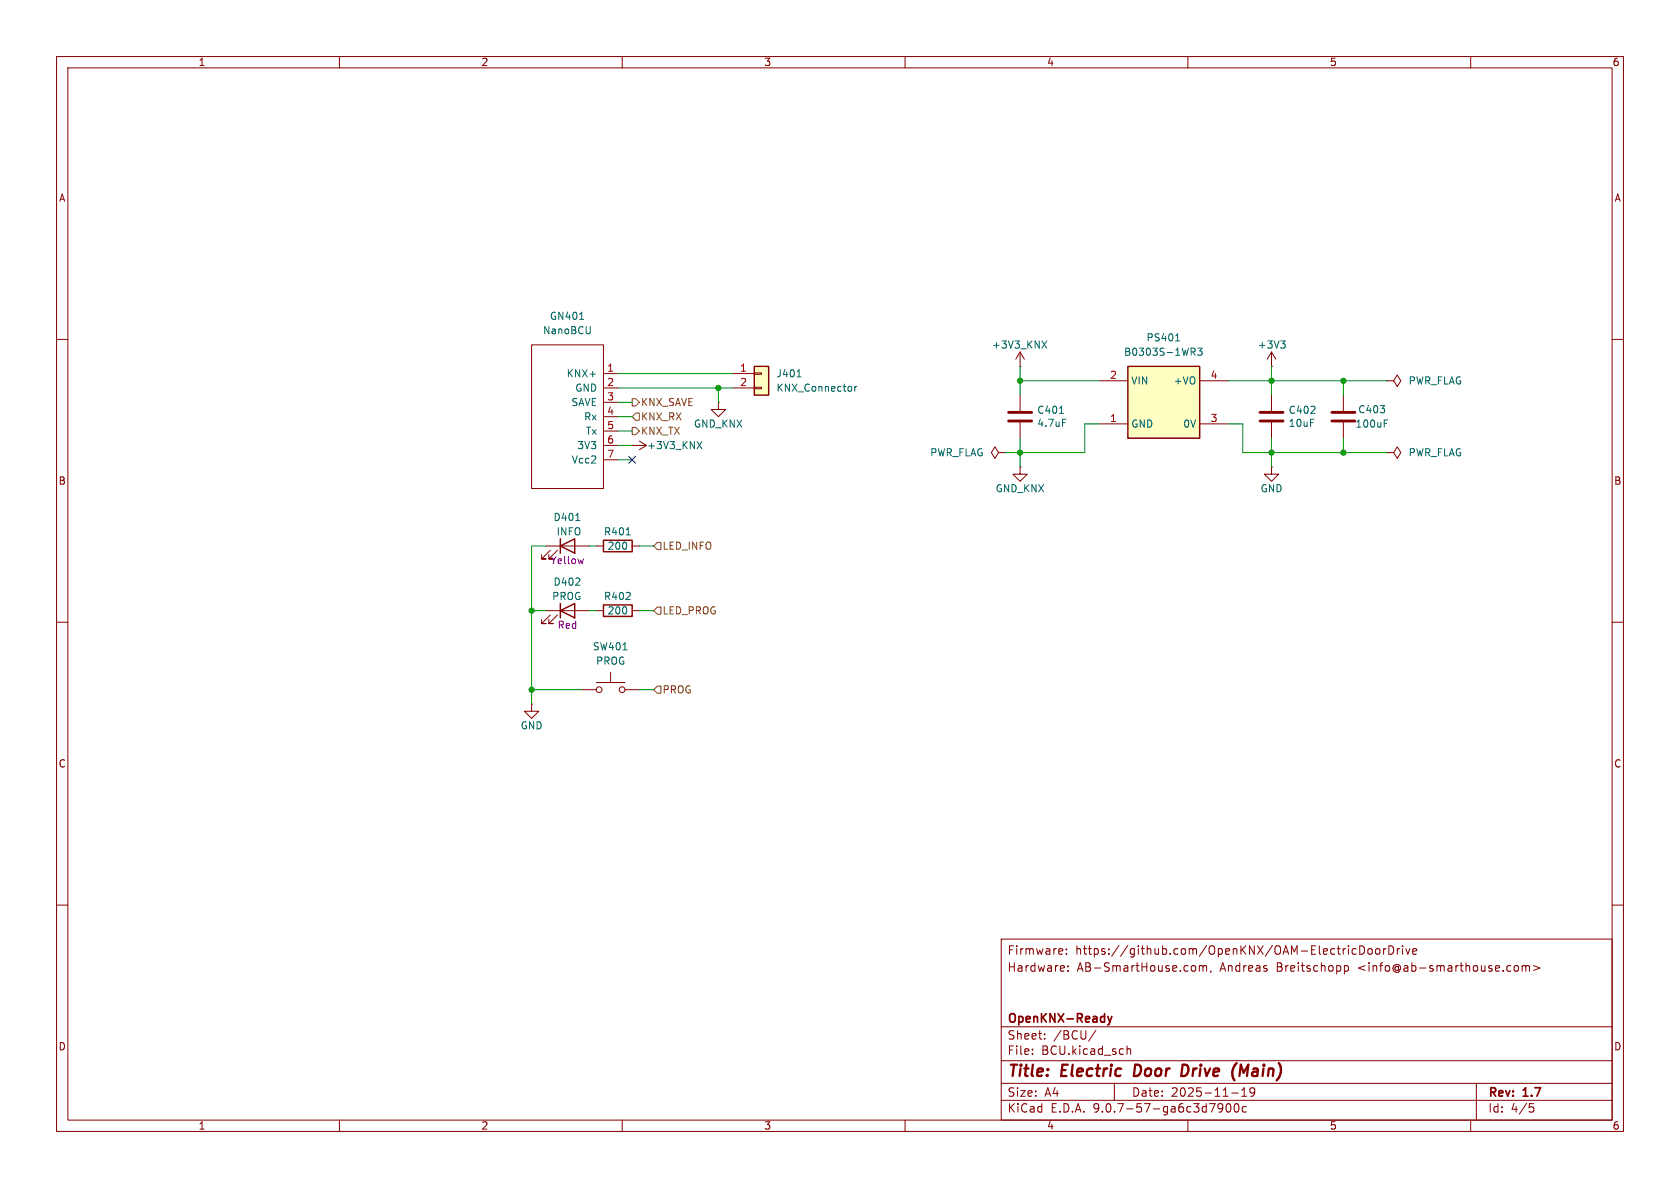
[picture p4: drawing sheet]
<svg xmlns="http://www.w3.org/2000/svg" width="297mm" height="210mm" viewBox="0 0 297 210" stroke-linecap="round" stroke-linejoin="round" font-family="sans-serif">
<g fill="none" stroke="#840000" stroke-width=".18">
<path d="M10 10h277v190h-277zM12 12h273v186h-273zM60 10v2M110 10v2M160 10v2M210 10v2M260 10v2M10 60h2M111.8 78.7h.1M111.8 78.7h2.5M113 78l1.3 .7M114.3 78.7l-1.3 .8"/>
<path d="M285 60h2M96.5 96.5h7.6M97.3 97.3l-1.5 1.5h.7h-.7v-.8M98.6 97.3l-1.6 1.5h.8h-.8v-.8M10 110h2M105.4 108h1.3M111.8 108h1.2M285 110h2M10 160h2M177 166h108v32h-108zM187.8 167.8l.1 .3-.7 .1M188.5 168.6v.1"/>
<path d="M188.5 167.8v.1M188.8 171.6v.1M188.8 170.8v.1M211.1 170.7l.3 .3v.4l-.3 .3M212 170.8l.5-.1 .2 .2M212 170.7v1M212.7 170.9l.2-.2 .3 .1 .1 .9M212.7 170.9v.8M214.1 171.6l-.1 .3M237.7 170.8l.4-.1 .3 .3v.4l-.2 .2h-.5M237.7 170.7v1.5M239.3 167.7l.4 .1"/>
<path d="M239.7 168.6l-.4 .1M240.4 167.2a.76 .76 0 0 1 .9 .7 .76 .76 0 0 1-.9 .8zM242 167.8l.3-.1 .3 .3v.4l-.3 .3-.3-.1-.2-.2v-.4zM243.3 167.8l.4-.1 .3 .3v.4l-.3 .3-.4-.1-.1-.2v-.4zM244.6 167.7v1M245 167.7l-.3 .1-.1 .2M245.5 167.2a.76 .76 0 0 1 .9 .7 .76 .76 0 0 1-.9 .8zM247 167.7v1M247.5 167.7l-.3 .1-.2 .2M248 167.2v.1M248 167.7v1M248.5 167.7l.4 1 .3-1"/>
<path d="M249.7 168.2l.8-.1-.1-.3-.4-.1-.3 .2 .1 .7h.6M267.8 170.8l.4-.1 .3 .3v.4l-.3 .3-.4-.1-.1-.2v-.4zM269.1 170.8l.4-.1 .2 .2M269.1 170.7v1M269.7 170.9l.3-.2 .3 .1 .1 .9M269.7 170.9v.8M271.1 170.7l1.1 .4-1.1 .5M285 160h2M60 198v2M110 198v2M160 198v2M177 194.5h108"/>
<path d="M177 191.5h108M177 187.5h108M177 181.5h108M182.5 186.3v.1M182.5 185.5v.1M184.7 183.6v.1M184.7 182.8v.1M193.7 182.1l-1.2 2M197 191.5v3M199.2 184.9v1.5M199.2 185.5l.3-.1 .3 .1 .1 .9M210 198v2"/>
<path d="M216.2 195.7l-.3 .3h-.3l-.3-.3 .2-.5 .4-.1 .2 .1a.99 .99 0 0 1-.4 1.4h-.2M216.9 195.2l.2-.1a.81 .81 0 0 1 .6 .6 .81 .81 0 0 1-.3 .8l-.2 .1a.81 .81 0 0 1-.3-1.4zM217.7 193.2h1.2M218.3 195.2l.2-.1a.81 .81 0 0 1 .6 .6 .81 .81 0 0 1-.3 .8l-.1 .1a.81 .81 0 0 1-.4-1.4zM219.5 193.8h.9M219.5 192.7l.5-.4v1.5M220.3 195.7l-.4-.1-.3 .3v.4l.1 .2h.6M221 192.4v.5l.1 .3h.4l.3-.3M221.7 192.4a.99 .99 0 0 1-.3 1.4h-.3M260 198v2M261 191.5v6.5M270.4 195.1h.7"/>
<path d="M270.5 195.7h.4l.3 .3-.2 .5-.5 .1"/>
</g>
<path d="M200.7 188.2l-.3 2h.5M209.8 188.3l-.7-.1-.3 2h.5l.5-.3M218.6 187.9l-.1 .1M219.8 189.6l-.4-1.4-.3 2" fill="none" stroke="#840000" stroke-width=".4"/>
<path d="M195.8 179.7l.4 1M196.6 179.7l-.4 1M196.2 180.7l-.1 .3-.3 .2" fill="none" stroke="#840000" stroke-width=".3"/>
<path d="M99.1 96.5l2.5-1.2v2.5zM99.1 95.3v2.5M106.7 106.9h5.1v2.1h-5.1z" fill="none" stroke="#840000" stroke-width=".25"/>
<path d="M123.2 78l.9 1.3M124.1 78l-.9 1.3M101.8 92h.7" fill="none" stroke="#006464" stroke-width=".18"/>
<path d="M103.1 98.8l-.2 .8" fill="none" stroke="#840084" stroke-width=".18"/>
<path d="M133.3 64.8h2.6v5.1h-2.6z" fill="#ffffc2"/>
<path d="M133.3 64.8h2.6v5.1h-2.6zM106.7 95.5h5.1v2h-5.1zM99.1 108l2.5-1.3v2.5zM99.1 106.7v2.5" fill="none" stroke="#840000" stroke-width=".25"/>
<g fill="none" stroke="#840000" stroke-width=".18">
<path d="M94 61h12.7v25.4h-12.7zM106.7 66h2.5M106.7 68.6h2.5M106.7 71.1h2.5M106.7 73.7h2.5M106.7 76.2h2.5M106.7 78.7h2.5M127 71.1v1.3h1.3l-1.3 1.3-1.3-1.3h1.3M127 71.1h.1M129.5 66h3.8M129.5 68.6h3.8M133.3 65.9h1.3v.3h-1.3z"/>
<path d="M133.3 68.5h1.3v.2h-1.3zM105.4 96.5h1.3M106.7 81.3h2.5M111.8 96.5h1.2M176.5 80l-.6-1-.6 1 .6 1 .6-1h1.3M177.8 80h.1M224.8 82.6v1.2h1.3l-1.3 1.3-1.3-1.3h1.3M224.8 82.6h.1M96.5 108h7.6M97.3 108.7l-1.5 1.5h.7h-.7v-.7M98.6 108.7l-1.6 1.5h.8h-.8v-.7M107.9 118.9v1.8"/>
<path d="M94 124.5v1.2h1.2l-1.2 1.3-1.3-1.3h1.3M94 124.5h.1M102.9 121.9h2.5M105.4 120.7h5.1M110.5 121.9h2.5"/>
<circle cx="105.9" cy="121.9" r=".51"/>
<circle cx="110" cy="121.9" r=".51"/>
</g>
<path d="M102.5 56.5h.7M104.4 57.7l-.1 1.2M140.9 66.6h.7M150.5 68.4v.6M151.1 68.3v.9M151.5 68.3l-.4 .3M110.7 94.6h.7M110.1 114.9h.8" fill="none" stroke="#006464" stroke-width=".18"/>
<path d="M199.4 64.8h12.7v12.7h-12.7z" fill="#ffffc2"/>
<path d="M199.4 64.8h12.7v12.7h-12.7z" fill="none" stroke="#840000" stroke-width=".25"/>
<g fill="none" stroke="#840000" stroke-width=".18">
<path d="M180.3 64.8h.1M180.3 62.2v2.6M180.3 69.9v2.7M180.3 74.7v2.8M180.3 62.2l-.7 1.3M180.3 62.2l.8 1.3M194.3 67.3h5.1M194.3 74.9h5.1M212.1 67.3h5.1M212.1 74.9h5.1M224.8 64.8h.1M224.8 62.2l-.8 1.3"/>
<path d="M224.8 62.2l.8 1.3M224.8 62.2v2.6M224.8 69.9v2.7M224.8 74.7v2.8M237.5 69.9v2.7M237.5 74.7v2.8M245.1 67.3h1.3l.6-1 .6 1-.6 1-.6-1M245.1 67.3h.1M180.3 82.6v1.2h1.3l-1.3 1.3-1.2-1.3h1.2M180.3 82.6h.1M245.1 80h1.3l.6-1 .6 1-.6 1-.6-1M245.1 80h.1"/>
</g>
<g fill="none" stroke="#006464" stroke-width=".18">
<path d="M208.1 59.2l.1-.2v1.3M184.2 60.3l.8 1.2M185 60.3l-.8 1.2M187.3 73.1h.7M187.8 74.1h.7M207.8 60.3h.8M210.6 61.5h.5l.2 .3-.1 .3-.6 .1M210.9 62.2l.4 .6M211.7 61.5h.8l-.4 .5 .4 .1v.6l-.2 .1-.6-.1M226.4 60.3h.8l-.4 .5M227 60.8l.2 .2v.3l-.2 .2M244.7 74.8h.4"/>
<path d="M244.7 74.2h.6"/>
</g>
<path d="M178.3 72.9h4.1M178.3 74.4h4.1M222.8 72.9h4M222.8 74.4h4M235.5 72.9h4M235.5 74.4h4" fill="none" stroke="#840000" stroke-width=".51"/>
<path d="M111.8 70.5h.6l.6 .6-.6 .7h-.6zM111.8 75.6h.6l.6 .6-.6 .6h-.6zM112.4 73h.6v1.3h-.6l-.6-.6zM116.2 95.9h.6v1.3h-.6l-.6-.7zM116.2 107.3h.6v1.3h-.6l-.6-.6zM116.2 121.3h.6v1.3h-.6l-.6-.7z" fill="none" stroke="#725600" stroke-width=".18"/>
<g fill="none" stroke="#009600" stroke-width=".18">
<path d="M109.2 78.7h2.6M109.2 76.2h2.6M109.2 73.7h2.6M109.2 71.1h2.6M109.2 68.6h20.3M109.2 66h20.3M127 68.6v2.5M180.3 67.3h14M180.3 64.8v5.1M180.3 77.5v5.1M194.3 74.9h-2.5v5.1h-14M217.2 74.9h2.5v5.1h25.4"/>
<path d="M217.2 67.3h27.9M224.8 64.8v5.1M224.8 77.5v5.1M237.5 67.3v2.6M237.5 77.5v2.5M96.5 96.5h-2.5v28M104.1 96.5h1.3M109.2 81.3h2.6M113 96.5h2.6M94 108h2.5M104.1 108h1.3M113 108h2.6"/>
<path d="M94 121.9h8.9M113 121.9h2.6"/>
</g>
<path d="M111.2 80.7l1.2 1.2M112.4 80.7l-1.2 1.2" fill="none" stroke="#000084" stroke-width=".18"/>
<g fill="#009600" stroke="#009600" stroke-width=".18">
<circle cx="94" cy="121.9" r=".46"/>
<circle cx="94" cy="108" r=".46"/>
<circle cx="180.3" cy="80" r=".46"/>
<circle cx="127" cy="68.6" r=".46"/>
<circle cx="224.8" cy="67.3" r=".46"/>
<circle cx="180.3" cy="67.3" r=".46"/>
<circle cx="237.5" cy="80" r=".46"/>
<circle cx="237.5" cy="67.3" r=".46"/>
<circle cx="224.8" cy="80" r=".46"/>
</g>
<g font-size="2.8" fill="#840000">
<text x="178" y="190.9">Title:</text>
<text x="187.7" y="190.9">Electric</text>
<text x="201.3" y="190.9">Door</text>
<text x="210.5" y="190.9">Drive</text>
<text x="220.2" y="190.9">(Main)</text>
</g>
<g font-size="2.1" fill="#840000">
<text x="178" y="172">Hardware:</text>
<text x="178" y="169">Firmware:</text>
<text x="190.1" y="169">https://github.com/OpenKNX/OAM-ElectricDoorDrive</text>
<text x="190.4" y="172">AB-SmartHouse.com,</text>
<text x="215.7" y="172">Andreas</text>
<text x="225.8" y="172">Breitschopp</text>
<text x="240.3" y="172">&lt;info@ab-smarthouse.com&gt;</text>
<text x="178" y="184">Sheet:</text>
<text x="178" y="181.2">OpenKNX-Ready</text>
<text x="186.2" y="184">/BCU/</text>
<text x="178" y="186.7">File:</text>
<text x="184.1" y="186.7">BCU.kicad_sch</text>
<text x="178" y="196.9">KiCad</text>
<text x="178" y="194.1">Size:</text>
<text x="184.7" y="194.1">A4</text>
<text x="185.7" y="196.9">E.D.A.</text>
<text x="193.3" y="196.9">9.0.7-57-ga6c3d7900c</text>
<text x="200" y="194.1">Date:</text>
<text x="207" y="194.1">2025-11-19</text>
<text x="263" y="194.3">Rev:</text>
<text x="263" y="196.9">Id:</text>
<text x="267.1" y="196.9">4/5</text>
<text x="269.4" y="194.3">1.7</text>
</g>
<g font-size="1.8" fill="#840000">
<text x="35" y="11.9">1</text>
<text x="85" y="11.9">2</text>
<text x="135" y="11.9">3</text>
<text x="185" y="11.9">4</text>
<text x="235" y="11.9">5</text>
<text x="285" y="11.9">6</text>
<text x="10.3" y="35.9">A</text>
<text x="285.3" y="35.9">A</text>
<text x="10.3" y="85.9">B</text>
<text x="285.3" y="85.9">B</text>
<text x="10.3" y="135.9">C</text>
<text x="285.3" y="135.9">C</text>
<text x="10.3" y="185.9">D</text>
<text x="285.3" y="185.9">D</text>
<text x="35" y="199.9">1</text>
<text x="85" y="199.9">2</text>
<text x="135" y="199.9">3</text>
<text x="185" y="199.9">4</text>
<text x="235" y="199.9">5</text>
<text x="285" y="199.9">6</text>
</g>
<g font-size="1.8" fill="#006464">
<text x="95.9" y="59.3">NanoBCU</text>
<text x="97.1" y="56.7">GN401</text>
<text x="175.3" y="61.8">+3V3_KNX</text>
<text x="198.6" y="63.1">B0303S-1WR3</text>
<text x="202.6" y="60.6">PS401</text>
<text x="222.3" y="61.8">+3V3</text>
<text x="100.1" y="66.9">KNX+</text>
<text x="100.9" y="72">SAVE</text>
<text x="101.6" y="69.4">GND</text>
<text x="137.2" y="66.9">J401</text>
<text x="137.2" y="69.4">KNX_Connector</text>
<text x="199.9" y="68.2">VIN</text>
<text x="207.4" y="68.2">+VO</text>
<text x="248.9" y="68.2">PWR_FLAG</text>
<text x="103.2" y="74.5">Rx</text>
<text x="103.5" y="77.1">Tx</text>
<text x="122.6" y="75.8">GND_KNX</text>
<text x="183.3" y="73.4">C401</text>
<text x="183.3" y="75.7">4.7uF</text>
<text x="199.9" y="75.8">GND</text>
<text x="209.1" y="75.8">0V</text>
<text x="227.7" y="73.4">C402</text>
<text x="227.7" y="75.7">10uF</text>
<text x="239.5" y="75.8">100uF</text>
<text x="240" y="73.3">C403</text>
<text x="101" y="82.1">Vcc2</text>
<text x="102" y="79.6">3V3</text>
<text x="114.3" y="79.6">+3V3_KNX</text>
<text x="164.3" y="80.9">PWR_FLAG</text>
<text x="248.9" y="80.9">PWR_FLAG</text>
<text x="175.9" y="87.2">GND_KNX</text>
<text x="222.8" y="87.2">GND</text>
<text x="97.8" y="92.3">D401</text>
<text x="98.3" y="94.8">INFO</text>
<text x="106.7" y="94.8">R401</text>
<text x="107.3" y="97.4">200</text>
<text x="97.5" y="106.3">PROG</text>
<text x="97.8" y="103.7">D402</text>
<text x="106.7" y="106.3">R402</text>
<text x="107.3" y="108.8">200</text>
<text x="104.7" y="115.2">SW401</text>
<text x="105.3" y="117.7">PROG</text>
<text x="91.9" y="129.1">GND</text>
</g>
<g font-size="1.8" fill="#a90000">
<text x="107.2" y="65.8">1</text>
<text x="130.7" y="65.8">1</text>
<text x="107.2" y="68.3">2</text>
<text x="107.2" y="70.9">3</text>
<text x="130.7" y="68.3">2</text>
<text x="196.1" y="67.1">2</text>
<text x="213.9" y="67.1">4</text>
<text x="107.2" y="73.4">4</text>
<text x="107.2" y="75.9">5</text>
<text x="196.1" y="74.7">1</text>
<text x="213.9" y="74.7">3</text>
<text x="107.2" y="78.5">6</text>
<text x="107.2" y="81">7</text>
</g>
<g font-size="1.8" fill="#725600">
<text x="113.2" y="72">KNX_SAVE</text>
<text x="113.2" y="74.5">KNX_RX</text>
<text x="113.2" y="77.1">KNX_TX</text>
<text x="117" y="97.4">LED_INFO</text>
<text x="117" y="108.8">LED_PROG</text>
<text x="117" y="122.8">PROG</text>
</g>
<g font-size="1.8" fill="#840084">
<text x="97.2" y="99.9">Yellow</text>
<text x="98.5" y="111.4">Red</text>
</g>
</svg>
